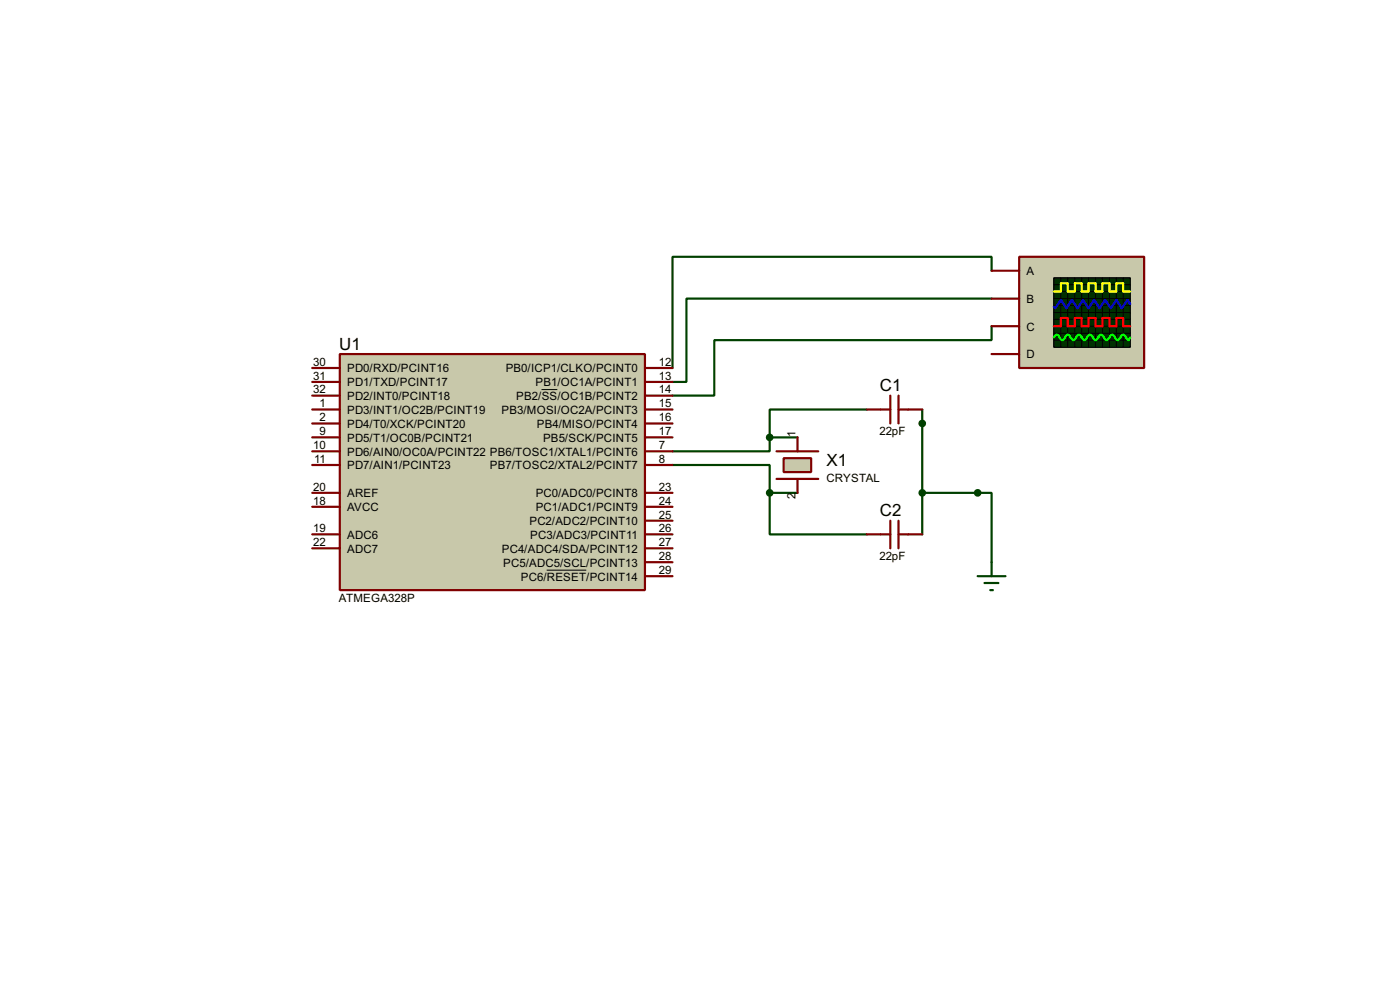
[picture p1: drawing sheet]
<svg xmlns="http://www.w3.org/2000/svg" width="256mm" height="180mm" viewBox="0 0 256 180" stroke-linecap="round" stroke-linejoin="round" font-family="sans-serif">
<path d="M181.7 49.6v-2.6h-58.5v20.4M181.7 54.7h-55.9v15.2h-2.6M181.7 59.7v2.6h-50.8v10.1h-7.7M158.8 75h-17.8v5.1M169 75v22.8M123.2 85.1h17.8v5.1M141 80.1v2.5h-17.8M141 90.2v7.6h17.8M141 80.1h5.1M141 90.2h5.1M169 90.2h12.7v12.7" fill="none" stroke="#004000" stroke-width=".4"/>
<path d="M62.3 64.8h55.9v43.2h-55.9z" fill="#c8c8aa" stroke="#800000" stroke-width=".4"/>
<g fill="none" stroke="#800000" stroke-width=".4">
<path d="M57.2 67.4h5.1M57.2 69.9h5.1M57.2 75h5.1M57.2 72.4h5.1M57.2 77.5h5.1M118.2 67.4h5M118.2 69.9h5M118.2 75h5M118.2 72.4h5M118.2 77.5h5M57.2 82.6h5.1M57.2 80.1h5.1"/>
<path d="M57.2 85.1h5.1M57.2 97.8h5.1M57.2 92.8h5.1M57.2 90.2h5.1M118.2 82.6h5M118.2 80.1h5M118.2 85.1h5M118.2 97.8h5M118.2 95.3h5M118.2 92.8h5M118.2 90.2h5M142.3 82.6h7.6"/>
<path d="M142.3 87.7h7.6M57.2 100.4h5.1M118.2 105.5h5M118.2 102.9h5M118.2 100.4h5"/>
</g>
<path d="M99.2 71.3h2.9M100.2 104.4h7.2" fill="none" stroke="#000" stroke-width=".18"/>
<path d="M143.6 83.9h5v2.5h-5z" fill="#c8c8aa" stroke="#800000" stroke-width=".4"/>
<path d="M158.8 75h4.3M163.1 72.4v5.1M164.6 72.4v5.1M164.6 75h4.4M146.1 80.1v2.5M146.1 87.7v2.5M158.8 97.8h4.3M163.1 95.3v5.1M164.6 95.3v5.1M164.6 97.8h4.4" fill="none" stroke="#800000" stroke-width=".4"/>
<g fill="#004000" stroke="#004000" stroke-width=".4">
<circle cx="141" cy="80.1" r=".5"/>
<circle cx="141" cy="90.2" r=".5"/>
<circle cx="168.9" cy="77.5" r=".5"/>
<circle cx="168.9" cy="90.2" r=".5"/>
<circle cx="179.1" cy="90.2" r=".5"/>
</g>
<path d="M179.1 105.5h5.1M180.4 106.7h2.5M181.4 108h.5M181.7 102.9v2.6" fill="none" stroke="#004000" stroke-width=".4"/>
<path d="M186.7 47h22.9v20.4h-22.9z" fill="#c8c8aa" stroke="#800000" stroke-width=".4"/>
<path d="M193.1 50.9h14v12.7h-14z" fill="#003000" stroke="#000" stroke-width=".25"/>
<g fill="none" stroke="#000" stroke-width=".18">
<path d="M193.1 54.7h14M193.1 52.1h14M193.1 53.4h14M193.1 55.9h14M193.1 58.5h14M193.1 59.7h14M193.1 57.2h14M194.4 50.9v12.7M195.6 50.9v12.7M196.9 50.9v12.7M198.2 50.9v12.7M199.4 50.9v12.7"/>
<path d="M200.7 50.9v12.7M202 50.9v12.7M203.3 50.9v12.7M204.5 50.9v12.7M205.8 50.9v12.7M193.1 61h14M193.1 62.3h14"/>
</g>
<path d="M193.1 53.4h1.3v-1.5h1.2v1.5h1.3v-1.5h1.3v1.5h1.2v-1.5h1.3v1.5h1.3v-1.5h1.3v1.5h1.2v-1.5h1.3v1.5h1.3" fill="none" stroke="#ff0" stroke-width=".4"/>
<path d="M193.1 59.7h1.3v-1.5h1.2v1.5h1.3v-1.5h1.3v1.5h1.2v-1.5h1.3v1.5h1.3v-1.5h1.3v1.5h1.2v-1.5h1.3v1.5h1.3" fill="none" stroke="#f00" stroke-width=".4"/>
<path d="M207.1 55.7l-.5-.8-1.1 1.5-1-1.5-1 1.5-1-1.5-1 1.5-1-1.5-1.1 1.5-1-1.5-1 1.5-1-1.5-1 1.5-1-1.5-1.1 1.5-.2-.2" fill="none" stroke="#00f" stroke-width=".4"/>
<path d="M193.1 61.8a.54 .54 0 0 1 .7-.4l.5 .7 .3 .2 .3-.2 .4-.7 .3-.1 .3 .1 .2 .4a.54 .54 0 0 0 .8 .3l.5-.7 .3-.1 .2 .1 .5 .7 .3 .2 .2-.2 .5-.7a.6 .6 0 0 1 .9 .5l.4 .4 .3-.2 .4-.7 .3-.1 .3 .1 .5 .7a.6 .6 0 0 0 .8-.5l.5-.3 .2 .1 .5 .7 .3 .2 .2-.2 .5-.7a.6 .6 0 0 1 .9 .5l.4 .4 .3-.5" fill="none" stroke="#0f0" stroke-width=".4"/>
<path d="M181.7 49.6h5M181.7 54.7h5M181.7 59.7h5M181.7 64.8h5" fill="none" stroke="#800000" stroke-width=".4"/>
<g font-size="3.5">
<text x="62.1" y="64">U1</text>
<text x="161.2" y="71.6">C1</text>
<text x="151.4" y="85.3">X1</text>
<text x="161.2" y="94.5">C2</text>
</g>
<g font-size="2.4">
<text x="188" y="50.4">A</text>
<text x="188" y="55.4">B</text>
<text x="188" y="60.5">C</text>
<text x="188" y="65.6">D</text>
<text x="57.4" y="72">32</text>
<text x="57.4" y="69.5">31</text>
<text x="57.4" y="67">30</text>
<text x="63.6" y="70.7">PD1/TXD/PCINT17</text>
<text x="63.6" y="68.1">PD0/RXD/PCINT16</text>
<text x="92.6" y="68.1">PB0/ICP1/CLKO/PCINT0</text>
<text x="98.1" y="70.7">PB1/OC1A/PCINT1</text>
<text x="120.7" y="67">12</text>
<text x="120.7" y="69.5">13</text>
<text x="120.7" y="72">14</text>
<text x="58.6" y="77.1">2</text>
<text x="58.6" y="74.6">1</text>
<text x="63.6" y="75.8">PD3/INT1/OC2B/PCINT19</text>
<text x="63.6" y="73.2">PD2/INT0/PCINT18</text>
<text x="91.9" y="75.8">PB3/MOSI/OC2A/PCINT3</text>
<text x="94.6" y="73.2">PB2/SS/OC1B/PCINT2</text>
<text x="120.7" y="74.6">15</text>
<text x="120.7" y="77.1">16</text>
<text x="57.4" y="82.2">10</text>
<text x="58.6" y="79.7">9</text>
<text x="63.6" y="83.4">PD6/AIN0/OC0A/PCINT22 PB6/TOSC1/XTAL1/PCINT6</text>
<text x="63.6" y="80.8">PD5/T1/OC0B/PCINT21</text>
<text x="63.6" y="78.3">PD4/T0/XCK/PCINT20</text>
<text x="98.3" y="78.3">PB4/MISO/PCINT4</text>
<text x="99.5" y="80.8">PB5/SCK/PCINT5</text>
<text x="120.7" y="79.7">17</text>
<text x="120.7" y="82.2">7</text>
<text x="145.7" y="80" transform="rotate(-90 145.7 80)">1</text>
<text x="161.1" y="79.7">22pF</text>
<text x="57.4" y="89.8">20</text>
<text x="57.6" y="84.7">11</text>
<text x="63.6" y="85.9">PD7/AIN1/PCINT23</text>
<text x="89.7" y="85.9">PB7/TOSC2/XTAL2/PCINT7</text>
<text x="120.7" y="84.7">8</text>
<text x="120.7" y="89.8">23</text>
<text x="151.4" y="88.2">CRYSTAL</text>
<text x="57.4" y="92.4">18</text>
<text x="63.6" y="93.6">AVCC</text>
<text x="63.6" y="91">AREF</text>
<text x="98.1" y="93.6">PC1/ADC1/PCINT9</text>
<text x="98.1" y="91">PC0/ADC0/PCINT8</text>
<text x="120.7" y="94.9">25</text>
<text x="120.7" y="92.4">24</text>
<text x="145.7" y="91.3" transform="rotate(-90 145.7 91.3)">2</text>
<text x="57.4" y="97.4">19</text>
<text x="57.4" y="100">22</text>
<text x="63.6" y="98.6">ADC6</text>
<text x="63.6" y="101.2">ADC7</text>
<text x="91.9" y="101.2">PC4/ADC4/SDA/PCINT12</text>
<text x="97" y="96.1">PC2/ADC2/PCINT10</text>
<text x="97.1" y="98.6">PC3/ADC3/PCINT11</text>
<text x="120.7" y="100">27</text>
<text x="120.7" y="97.4">26</text>
<text x="92.2" y="103.7">PC5/ADC5/SCL/PCINT13</text>
<text x="95.4" y="106.3">PC6/RESET/PCINT14</text>
<text x="120.7" y="105.1">29</text>
<text x="120.7" y="102.5">28</text>
<text x="161.1" y="102.6">22pF</text>
<text x="62.1" y="110.2">ATMEGA328P</text>
</g>
</svg>
